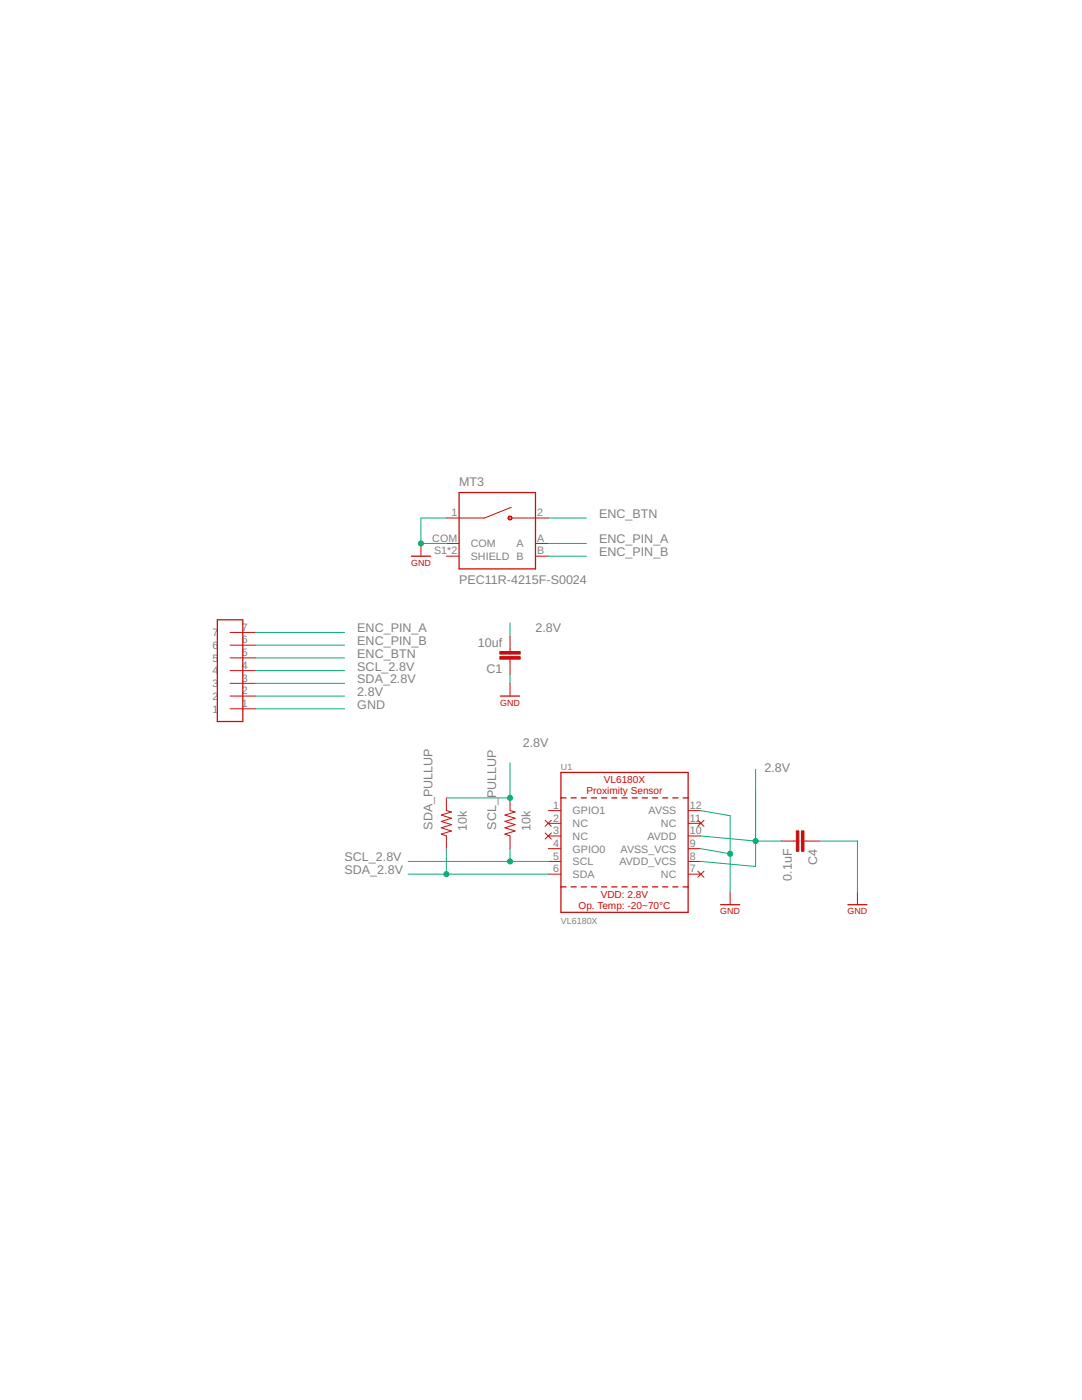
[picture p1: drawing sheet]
<svg xmlns="http://www.w3.org/2000/svg" width="216mm" height="279mm" viewBox="0 0 216 279" stroke-linecap="round" stroke-linejoin="round" font-family="sans-serif">
<g fill="none" stroke="#c90d0c" stroke-width=".2">
<path d="M84 108.5v2.5M89.1 108.5h2.5M89.1 111h2.5M102 101.2l-5.3 2.2h-7.6M102.2 103.4h7.2M106.8 108.5h2.6M106.8 111h2.6M45.9 138.9h5.1M45.9 136.4h5.1M45.9 133.8h5.1M45.9 131.3h5.1M45.9 128.8h5.1"/>
<path d="M45.9 126.2h5.1M101.8 127v3M101.8 131.6v3M101.8 136.4v2.5M45.9 141.5h5.1M89.1 159.2v2.6l1 .2-2 .7 2 .6-2 .6 2 .7-2 .6 2 .6-2 .7 1 .3v2.6M101.8 159.2v2.6l1 .2-2 .7 2 .6-2 .6 2 .7-2 .6 2 .6-2 .7 1 .3v2.6M108.8 163.7l1.2 1.2M108.8 166.2l1.2 1.2M109.4 161.8h2.5M109.4 164.3h2.5M109.4 166.8h2.5"/>
<path d="M109.4 169.4h2.5M109.4 171.9h2.5M109.4 174.5h2.5M110 163.7l-1.2 1.2M110 166.2l-1.2 1.2M137.3 161.8h2.5M137.3 164.3h2.5M137.3 166.8h2.5M137.3 169.4h2.5M137.3 171.9h2.5M137.3 174.5h2.5M139.2 173.9l1.3 1.2"/>
<path d="M139.2 163.7l1.3 1.2M140.5 173.9l-1.3 1.2M140.5 163.7l-1.3 1.2M145.7 178v2.6M155.9 167.9h3M160.4 167.9h3.1M171.1 178v2.6"/>
</g>
<g fill="none" stroke="#c90d0c" stroke-width=".25">
<path d="M91.6 98.3h15.2v15.2h-15.2zM82.1 111h3.8M43.4 123.7h5.1v20.3h-5.1zM99.9 138.9h3.8M111.9 159.2h1M111.9 154.2h25.4v27.9h-25.4zM114 159.2h1M116 159.2h1M118 159.2h1M120 159.2h1.1M122.1 159.2h1M124.1 159.2h1"/>
<path d="M126.1 159.2h1.1M128.2 159.2h1M130.2 159.2h1M132.2 159.2h1M134.3 159.2h1M136.3 159.2h1M111.9 177h1M114 177h1M116 177h1M118 177h1M120 177h1.1M122.1 177h1"/>
<path d="M124.1 177h1M126.1 177h1.1M128.2 177h1M130.2 177h1M132.2 177h1M134.3 177h1M136.3 177h1M143.8 180.6h3.8M169.2 180.6h3.8"/>
</g>
<g fill="#c90d0c" stroke="#c90d0c" stroke-width=".2">
<path d="M158.9 165.8h.5v4.1h-.5z"/>
<path d="M159.9 165.8h.5v4.1h-.5z"/>
<path d="M99.7 130h4.1v.5h-4.1z"/>
<path d="M99.7 131h4.1v.6h-4.1z"/>
</g>
<path d="M101.5 103a.41 .41 0 0 1 .7 .2 .41 .41 0 0 1-.3 .6 .41 .41 0 0 1-.5-.4h.1a.26 .26 0 0 1 .4-.2 .26 .26 0 0 1 .1 .4 .26 .26 0 0 1-.5-.1l-.1-.1z" fill-rule="evenodd" fill="#c90d0c" stroke="#c90d0c" stroke-width=".2"/>
<g fill="none" stroke="#0dab76" stroke-width=".2">
<path d="M89.1 103.4h-5.1v5.1h5.1M109.4 108.5h7.6M109.4 103.4h7.6M109.4 111h7.6M51 138.9h17.7M51 133.8h17.7M51 136.4h17.7M51 126.2h17.7M51 128.8h17.7M51 131.3h17.7M101.8 124.3v2.7M101.8 134.6v1.8"/>
<path d="M51 141.5h17.7M101.8 152.3v6.9h-12.7M150.8 153.5v19.4l-11-1M81.4 171.9h28M81.4 174.5h28M89.1 169.4v5.1M101.8 169.4v2.5M139.8 166.8l11 1.1h5.1M139.8 169.4l5.9 1M139.8 161.8l5.9 1v15.2M163.5 167.9h7.6v10.1"/>
</g>
<g fill="#0dab76" stroke="#0dab76" stroke-width=".2">
<circle cx="150.8" cy="167.9" r=".51"/>
<circle cx="101.8" cy="159.2" r=".51"/>
<circle cx="145.7" cy="170.4" r=".51"/>
<circle cx="84" cy="108.5" r=".51"/>
<circle cx="101.8" cy="171.9" r=".51"/>
<circle cx="89.1" cy="174.5" r=".51"/>
</g>
<g font-size="2.5" fill="#808080">
<text x="91.6" y="97">MT3</text>
<text x="119.5" y="103.4">ENC_BTN</text>
<text x="119.5" y="108.5">ENC_PIN_A</text>
<text x="119.5" y="111">ENC_PIN_B</text>
<text x="91.6" y="116.6">PEC11R-4215F-S0024</text>
<text x="71.3" y="126.2">ENC_PIN_A</text>
<text x="71.3" y="128.8">ENC_PIN_B</text>
<text x="71.3" y="131.3">ENC_BTN</text>
<text x="95.4" y="129.1">10uf</text>
<text x="106.8" y="126.2">2.8V</text>
<text x="71.3" y="133.8">SCL_2.8V</text>
<text x="71.3" y="136.4">SDA_2.8V</text>
<text x="97" y="134.2">C1</text>
<text x="71.3" y="138.9">2.8V</text>
<text x="71.3" y="141.5">GND</text>
<text x="104.3" y="149.1">2.8V</text>
<text x="152.5" y="154.2">2.8V</text>
<text x="86.3" y="165.6" transform="rotate(-90 86.3 165.6)">SDA_PULLUP</text>
<text x="93.1" y="165.8" transform="rotate(-90 93.1 165.8)">10k</text>
<text x="99" y="165.6" transform="rotate(-90 99 165.6)">SCL_PULLUP</text>
<text x="105.8" y="165.8" transform="rotate(-90 105.8 165.8)">10k</text>
<text x="68.8" y="171.9">SCL_2.8V</text>
<text x="163.1" y="172.6" transform="rotate(-90 163.1 172.6)">C4</text>
<text x="68.8" y="174.5">SDA_2.8V</text>
<text x="158" y="175.8" transform="rotate(-90 158 175.8)">0.1uF</text>
</g>
<g font-size="2.1" fill="#808080">
<text x="90.1" y="103">1</text>
<text x="107.2" y="103">2</text>
<text x="86.3" y="108.1">COM</text>
<text x="86.6" y="110.6">S1*2</text>
<text x="93.9" y="109.2">COM</text>
<text x="93.9" y="111.8">SHIELD B</text>
<text x="103.1" y="109.2">A</text>
<text x="107.2" y="108.1">A</text>
<text x="107.2" y="110.6">B</text>
<text x="48.2" y="125.9">7</text>
<text x="42.4" y="129.5">6</text>
<text x="42.4" y="127">7</text>
<text x="48.2" y="130.9">5</text>
<text x="48.2" y="128.4">6</text>
<text x="42.4" y="137.1">3</text>
<text x="42.4" y="134.6">4</text>
<text x="42.4" y="132.1">5</text>
<text x="48.2" y="136">3</text>
<text x="48.2" y="133.5">4</text>
<text x="42.4" y="142.2">1</text>
<text x="42.4" y="139.7">2</text>
<text x="48.2" y="141.1">1</text>
<text x="48.2" y="138.6">2</text>
<text x="110.4" y="161.4">1</text>
<text x="137.7" y="161.4">12</text>
<text x="110.4" y="164">2</text>
<text x="110.4" y="166.5">3</text>
<text x="114.3" y="162.5">GPIO1</text>
<text x="114.3" y="165.1">NC</text>
<text x="114.3" y="167.6">NC</text>
<text x="129.2" y="167.6">AVDD</text>
<text x="129.4" y="162.5">AVSS</text>
<text x="131.9" y="165.1">NC</text>
<text x="137.7" y="166.5">10</text>
<text x="137.7" y="164">11</text>
<text x="110.4" y="169">4</text>
<text x="110.4" y="171.6">5</text>
<text x="114.3" y="170.1">GPIO0</text>
<text x="114.3" y="172.7">SCL</text>
<text x="123.6" y="172.7">AVDD_VCS</text>
<text x="123.8" y="170.1">AVSS_VCS</text>
<text x="137.7" y="171.6">8</text>
<text x="137.7" y="169">9</text>
<text x="110.4" y="174.1">6</text>
<text x="114.3" y="175.2">SDA</text>
<text x="131.9" y="175.2">NC</text>
<text x="137.7" y="174.1">7</text>
</g>
<g font-size="2" fill="#c90d0c">
<text x="117" y="158.5">Proximity Sensor</text>
<text x="120.5" y="156.3">VL6180X</text>
<text x="119.9" y="179.2">VDD: 2.8V</text>
<text x="115.4" y="181.3">Op. Temp: -20~70°C</text>
</g>
<g font-size="1.8" fill="#c90d0c">
<text x="82" y="112.9">GND</text>
<text x="99.8" y="140.8">GND</text>
<text x="143.7" y="182.5">GND</text>
<text x="169.1" y="182.5">GND</text>
</g>
<g font-size="1.8" fill="#808080">
<text x="111.9" y="153.7">U1</text>
<text x="111.9" y="184.4">VL6180X</text>
</g>
</svg>
